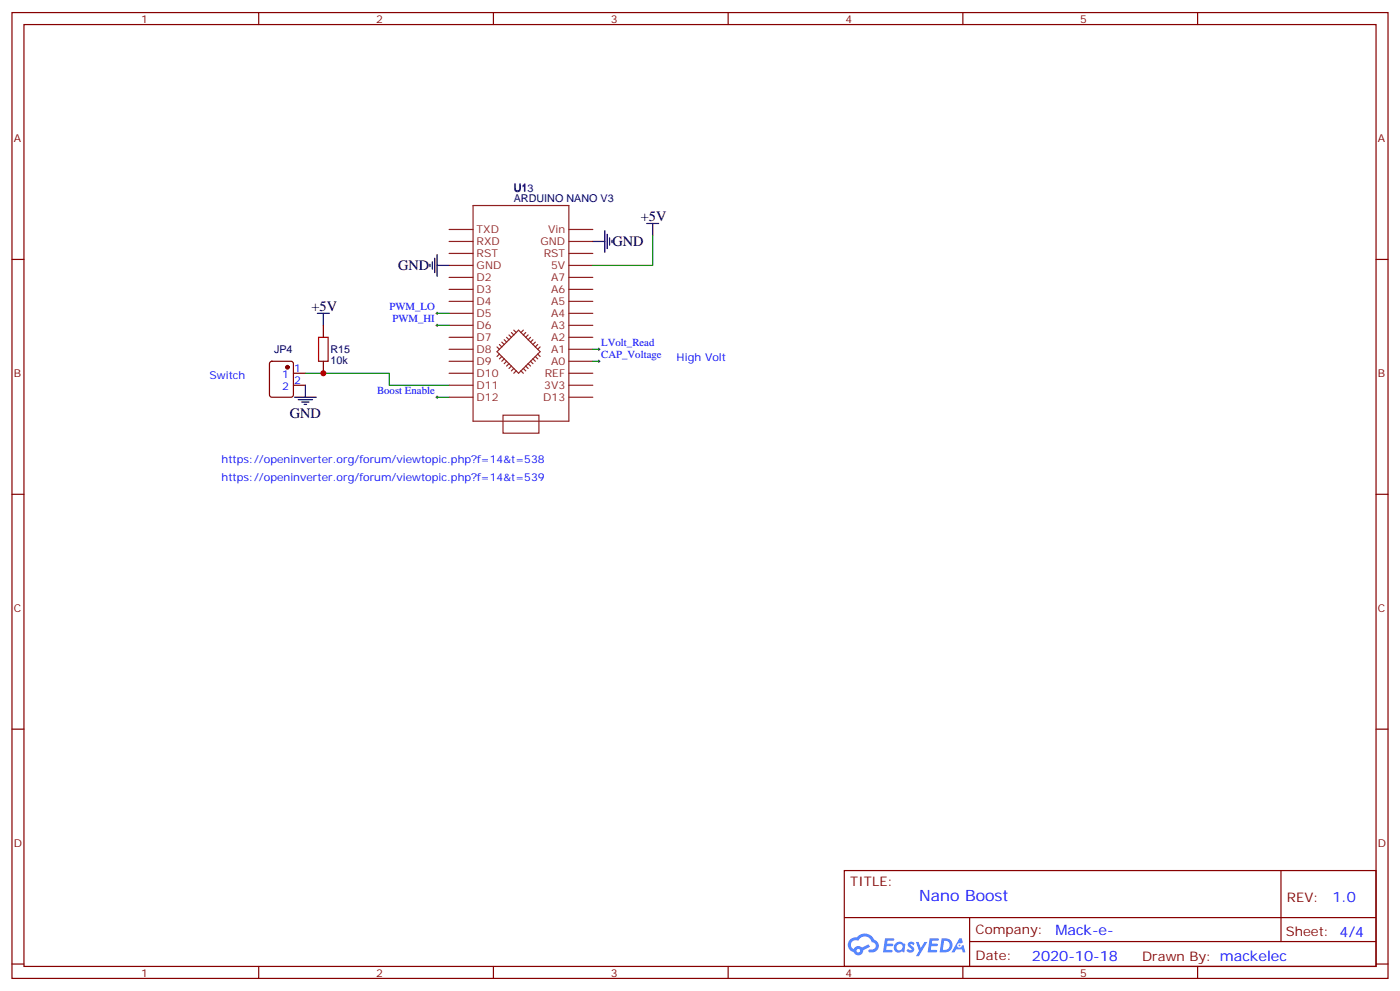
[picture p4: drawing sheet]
<svg xmlns="http://www.w3.org/2000/svg" width="412mm" height="292mm" viewBox="0 0 412 292" stroke-linecap="round" stroke-linejoin="round" font-family="sans-serif">
<g fill="none" stroke="#870000" stroke-width=".35">
<path d="M3.5 3.7h405.4v284.3h-405.4zM7.1 7.2h398.2v277.3h-398.2zM76.2 3.7v3.5M145.3 3.7v3.5M214.5 3.7v3.5M283.6 3.7v3.5M352.8 3.7v3.5M3.5 76.4h3.6M405.3 76.4h3.6M3.5 145.5h3.6M405.3 145.5h3.6M3.5 214.7h3.6"/>
<path d="M405.3 214.7h3.6M248.7 256.3h156.6v28.2h-156.6zM377.3 256.3v20.9M248.7 270.1h156.5M285.6 277.2h119.6M285.6 270.1v14.2M3.5 283.8h3.6M76.2 284.5v3.5M145.3 284.5v3.5M214.5 284.5v3.5M283.6 284.5v3.5M352.8 284.5v3.5"/>
<path d="M405.3 283.8h3.6"/>
</g>
<g fill="#5487ff">
<path d="M267.7 277.5a1.22 1.22 0 0 1 1.7 .2l-.4 .6a.47 .47 0 0 0-.3-.4 .47 .47 0 0 0-.5 .2l.1 .2a1.14 1.14 0 0 1 .8 1.8 1.14 1.14 0 0 1-1.9 0l-.2-.2 .5-.6 .7 .5a.29 .29 0 0 0 .3-.3 .29 .29 0 0 0-.2-.3 1.04 1.04 0 0 1-.6-1.7z"/>
<path d="M260.7 276.2h2.4l.3 .2-.2 .5-1.8 .1-.1 .8h1.5l.3 .4-.3 .4h-1.6l-.2 1.1h1.7l.2 .3-.2 .3-2.6 .1z"/>
<path d="M273.8 276.2h2.4l.3 .2-.1 .5-1.8 .1-.2 .8h1.6l.3 .4-.4 .4-1.6-.1-.1 1.1 1.7 .1 .2 .3-.2 .3-2.6 .1z"/>
<path d="M282.6 276.2h.7l.3 1.3-.6 .3a.69 .69 0 0 0-1 .3 .69 .69 0 0 0 .4 .9 .69 .69 0 0 0 .9-.6l.5-.2 .6 2.2h-.8l-.2-.9h-1.8l-.5 .9h-.8z"/>
<path d="M269.8 277.3h.8l.6 1.8 1.1-1.8h.9l-2.6 4.2h-.8l.9-1.5z"/>
<path d="M277.4 276.2l-.6 4.2h1.3a2.11 2.11 0 0 0 2.5-2.1 2.11 2.11 0 0 0-2.5-2.1zM278.1 277a1.39 1.39 0 0 1 1.7 1.4 1.39 1.39 0 0 1-1.8 1.2h-.3z"/>
<path d="M263.7 277.8a1.54 1.54 0 0 0-.1 2.2 1.54 1.54 0 0 0 2.2 .1l.6 .3 .3-2.3-.2-.3h-.4a1.49 1.49 0 0 0-2.4 0zM264 278.8a.94 .94 0 0 1 1.8 0 .94 .94 0 0 1-1.8 0z"/>
<path d="M250.4 276.6a2.18 2.18 0 0 0 1.1 3.7 1.44 1.44 0 0 0 1.6 .9 1.44 1.44 0 0 0 1.2-1.4l2-1.1-.5-.7-1.9 1a1.47 1.47 0 0 0-2.4 .4 1.39 1.39 0 0 1-.7-1.9 1.39 1.39 0 0 1 2-.5 2.12 2.12 0 0 1 2.2-1.3 2.12 2.12 0 0 1 1.9 1.7 1.14 1.14 0 0 1 1.1 1.4 1.14 1.14 0 0 1-1.7 .7 .43 .43 0 0 0-.5 .4 .43 .43 0 0 0 .4 .5 1.98 1.98 0 0 0 2.5-1.2 1.98 1.98 0 0 0-1.2-2.6 3.1 3.1 0 0 0-5.3-.6l-.9 .1zM252.3 279.9a.55 .55 0 0 1 1.1 0 .55 .55 0 0 1-1.1 0z"/>
<circle cx="282.6" cy="278.3" r=".26"/>
</g>
<g fill="none" stroke="#8c2424" stroke-width=".35">
<path d="M132.3 78.1h7M132.3 74.6h7M132.3 71.1h7M132.3 67.6h7M139.3 60.5h28.3v63.5h-28.3zM167.6 78.1h7M167.6 74.6h7M167.6 71.1h7M167.6 67.6h7M132.3 99.3h7M132.3 95.8h7M132.3 92.3h7"/>
<path d="M132.3 88.7h7M132.3 85.2h7M132.3 81.7h7M149.2 99.3l.7 .7M149.9 98.6l.7 .7M150.6 97.9l.7 .7M151.3 97.2l.7 .7M152.8 97.2l6.3 6.3-6.3 6.4-6.4-6.4zM154.2 97.2l-.7 .7M154.9 97.9l-.7 .7M155.6 98.6l-.7 .7M156.3 99.3l-.7 .7"/>
<path d="M167.6 99.3h7M167.6 95.8h7M167.6 92.3h7M167.6 88.7h7M167.6 85.2h7M167.6 81.7h7M132.3 113.4h7M132.3 109.9h7M132.3 106.4h7M132.3 102.8h7M132.3 116.9h7M146.4 102.1l.7 .7"/>
<path d="M147.1 101.4l.7 .7M147.1 104.2l-.7 .8M147.8 100.7l.7 .7M147.8 105l-.7 .7M148.5 100l.7 .7M148.5 105.7l-.7 .7M149.2 106.4l-.7 .7M149.9 107.1l-.7 .7M150.6 107.8l-.7 .7M151.3 108.5l-.7 .7M152 109.2l-.7 .7M153.5 109.2l.7 .7"/>
<path d="M154.2 108.5l.7 .7M154.9 107.8l.7 .7M155.6 107.1l.7 .7M156.3 106.4l.7 .7M157 105.7l.7 .7M157 100l-.7 .7M157.7 105l.7 .7M157.7 100.7l-.7 .7M158.4 104.2l.7 .8M158.4 101.4l-.7 .7M159.1 102.1l-.7 .7M167.6 113.4h7"/>
<path d="M167.6 109.9h7M167.6 106.4h7M167.6 102.8h7M167.6 116.9h7M148.2 122.2h10.5v5.3h-10.5z"/>
</g>
<g fill="none" stroke="#000" stroke-width=".35">
<path d="M126.6 77.8v.7M127.4 77.1v2.1M128.1 76v4.3M128.8 78.1h3.5M128.8 75v6.3M174.6 71.1h3.6M178.2 67.9v6.4M178.9 69v4.2M179.6 70v2.1M180.3 70.7v.7M190.5 65.8h3.5M192.3 65.8v3.5"/>
<path d="M93.5 92.3h3.5M95.2 92.3v3.5M86.8 116.9h6.3M87.8 117.7h4.3M88.9 118.4h2.1M89.6 119.1h.7M90 113.4v3.5"/>
</g>
<path d="M192.3 69.3v8.8h-17.7M128.8 92.3h3.5M128.8 95.8h3.5M90 109.9h24.7v3.5h17.6M128.8 116.9h3.5M174.6 106.4h1.8M174.6 102.8h1.8" fill="none" stroke="#008700" stroke-width=".35"/>
<path d="M128.4 92.3h.7M128.4 95.8h.7M128.8 91.9v.7M128.8 95.4v.7M128.4 116.9h.7M128.8 116.6v.7M176 106.4h.7M176 102.8h.7M176.4 102.5v.7M176.4 106v.7" fill="none" stroke="#000" stroke-width=".29"/>
<path d="M95.2 95.8v3.5M79.6 106.6l.5-.2h5.6l.7 .4v9.4l-.4 .7h-5.9l-.7-.4v-9.4zM86.4 109.9h3.6M86.4 113.4h3.6M95.2 106.4v3.5" fill="none" stroke="#870000" stroke-width=".35"/>
<circle cx="84.7" cy="108.1" r=".53" fill="#870000" stroke="#870000" stroke-width=".35"/>
<path d="M93.8 99.3h2.9v7.1h-2.9z" fill="none" stroke="#a10000" stroke-width=".35"/>
<circle cx="95.3" cy="109.9" r=".88" fill="#c00"/>
<text font-size="4.6" fill="#00f" x="270.8" y="265.3">Nano Boost</text>
<g font-size="4.2">
<text x="188.7" y="65.1">+5V</text>
<text x="180.4" y="72.5">GND</text>
<text x="117.3" y="79.6">GND</text>
<text x="91.7" y="91.5">+5V</text>
<text x="85.4" y="123">GND</text>
</g>
<g font-size="4.2" fill="#00f">
<text x="392.5" y="265.6">1.0</text>
<text x="310.9" y="275.1">Mack-e-</text>
<text x="304" y="282.9">2020-10-18</text>
</g>
<g font-size="3.9" fill="#800">
<text x="250.5" y="260.9">TITLE:</text>
<text x="379.1" y="265.6">REV:</text>
<text x="287.4" y="275.1">Company:</text>
<text x="378.7" y="275.7">Sheet: 4/4</text>
<text x="287.4" y="282.8">Date:</text>
<text x="336.4" y="282.8">Drawn By: mackelec</text>
</g>
<g font-size="3.2" fill="#800">
<text x="41.6" y="6.7">1</text>
<text x="110.8" y="6.7">2</text>
<text x="179.9" y="6.7">3</text>
<text x="249.1" y="6.7">4</text>
<text x="318.2" y="6.7">5</text>
<text x="4.1" y="41.8">A</text>
<text x="405.9" y="41.8">A</text>
<text x="4.1" y="110.9">B</text>
<text x="405.9" y="110.9">B</text>
<text x="4.1" y="180.1">C</text>
<text x="405.9" y="180.1">C</text>
<text x="4.1" y="249.2">D</text>
<text x="405.9" y="249.2">D</text>
<text x="41.6" y="287.5">1</text>
<text x="110.8" y="287.5">2</text>
<text x="179.9" y="287.5">3</text>
<text x="249.1" y="287.5">4</text>
<text x="318.2" y="287.5">5</text>
</g>
<g font-size="3.2" fill="#000080">
<text x="151.3" y="59.4">ARDUINO NANO V3</text>
<text x="151.3" y="56.5">U13</text>
<text x="151.4" y="56.2">U1</text>
<text x="80.7" y="104">JP4</text>
<text x="97.4" y="107.1">10k</text>
<text x="97.4" y="103.9">R15</text>
</g>
<g font-size="3.2" fill="#8d2323">
<text x="140.4" y="68.6">TXD</text>
<text x="161.5" y="68.6">Vin</text>
<text x="140.4" y="75.7">RST</text>
<text x="140.4" y="72.1">RXD</text>
<text x="159.2" y="72.1">GND</text>
<text x="160.2" y="75.7">RST</text>
<text x="140.4" y="82.7">D2</text>
<text x="140.4" y="79.2">GND</text>
<text x="162.3" y="79.2">5V</text>
<text x="162.3" y="82.7">A7</text>
<text x="140.4" y="89.8">D4</text>
<text x="140.4" y="86.3">D3</text>
<text x="162.3" y="89.8">A5</text>
<text x="162.3" y="86.3">A6</text>
<text x="140.4" y="93.3">D5</text>
<text x="162.3" y="93.3">A4</text>
<text x="140.4" y="100.4">D7</text>
<text x="140.4" y="96.8">D6</text>
<text x="162.3" y="100.4">A2</text>
<text x="162.3" y="96.8">A3</text>
<text x="140.4" y="107.4">D9</text>
<text x="140.4" y="103.9">D8</text>
<text x="162.3" y="103.9">A1</text>
<text x="162.3" y="107.4">A0</text>
<text x="140.4" y="110.9">D10</text>
<text x="160.5" y="110.9">REF</text>
<text x="140.4" y="114.5">D11</text>
<text x="140.4" y="118">D12</text>
<text x="160" y="118">D13</text>
<text x="160.3" y="114.5">3V3</text>
</g>
<g font-size="3.2" fill="#00f">
<text x="114.7" y="91.4">PWM_LO</text>
<text x="115.6" y="94.9">PWM_HI</text>
<text x="177.1" y="102">LVolt_Read</text>
<text x="177.1" y="105.5">CAP_Voltage</text>
<text x="199.3" y="106.4">High Volt</text>
<text x="61.7" y="111.7">Switch</text>
<text x="83.1" y="111.3">1</text>
<text x="86.6" y="109.5">1</text>
<text x="86.6" y="113.1">2</text>
<text x="83.1" y="114.8">2</text>
<text x="111.1" y="116.1">Boost Enable</text>
<text x="65.3" y="136.3">https://openinverter.org/forum/viewtopic.php?f=14&amp;t=538</text>
<text x="65.3" y="141.6">https://openinverter.org/forum/viewtopic.php?f=14&amp;t=539</text>
</g>
</svg>
